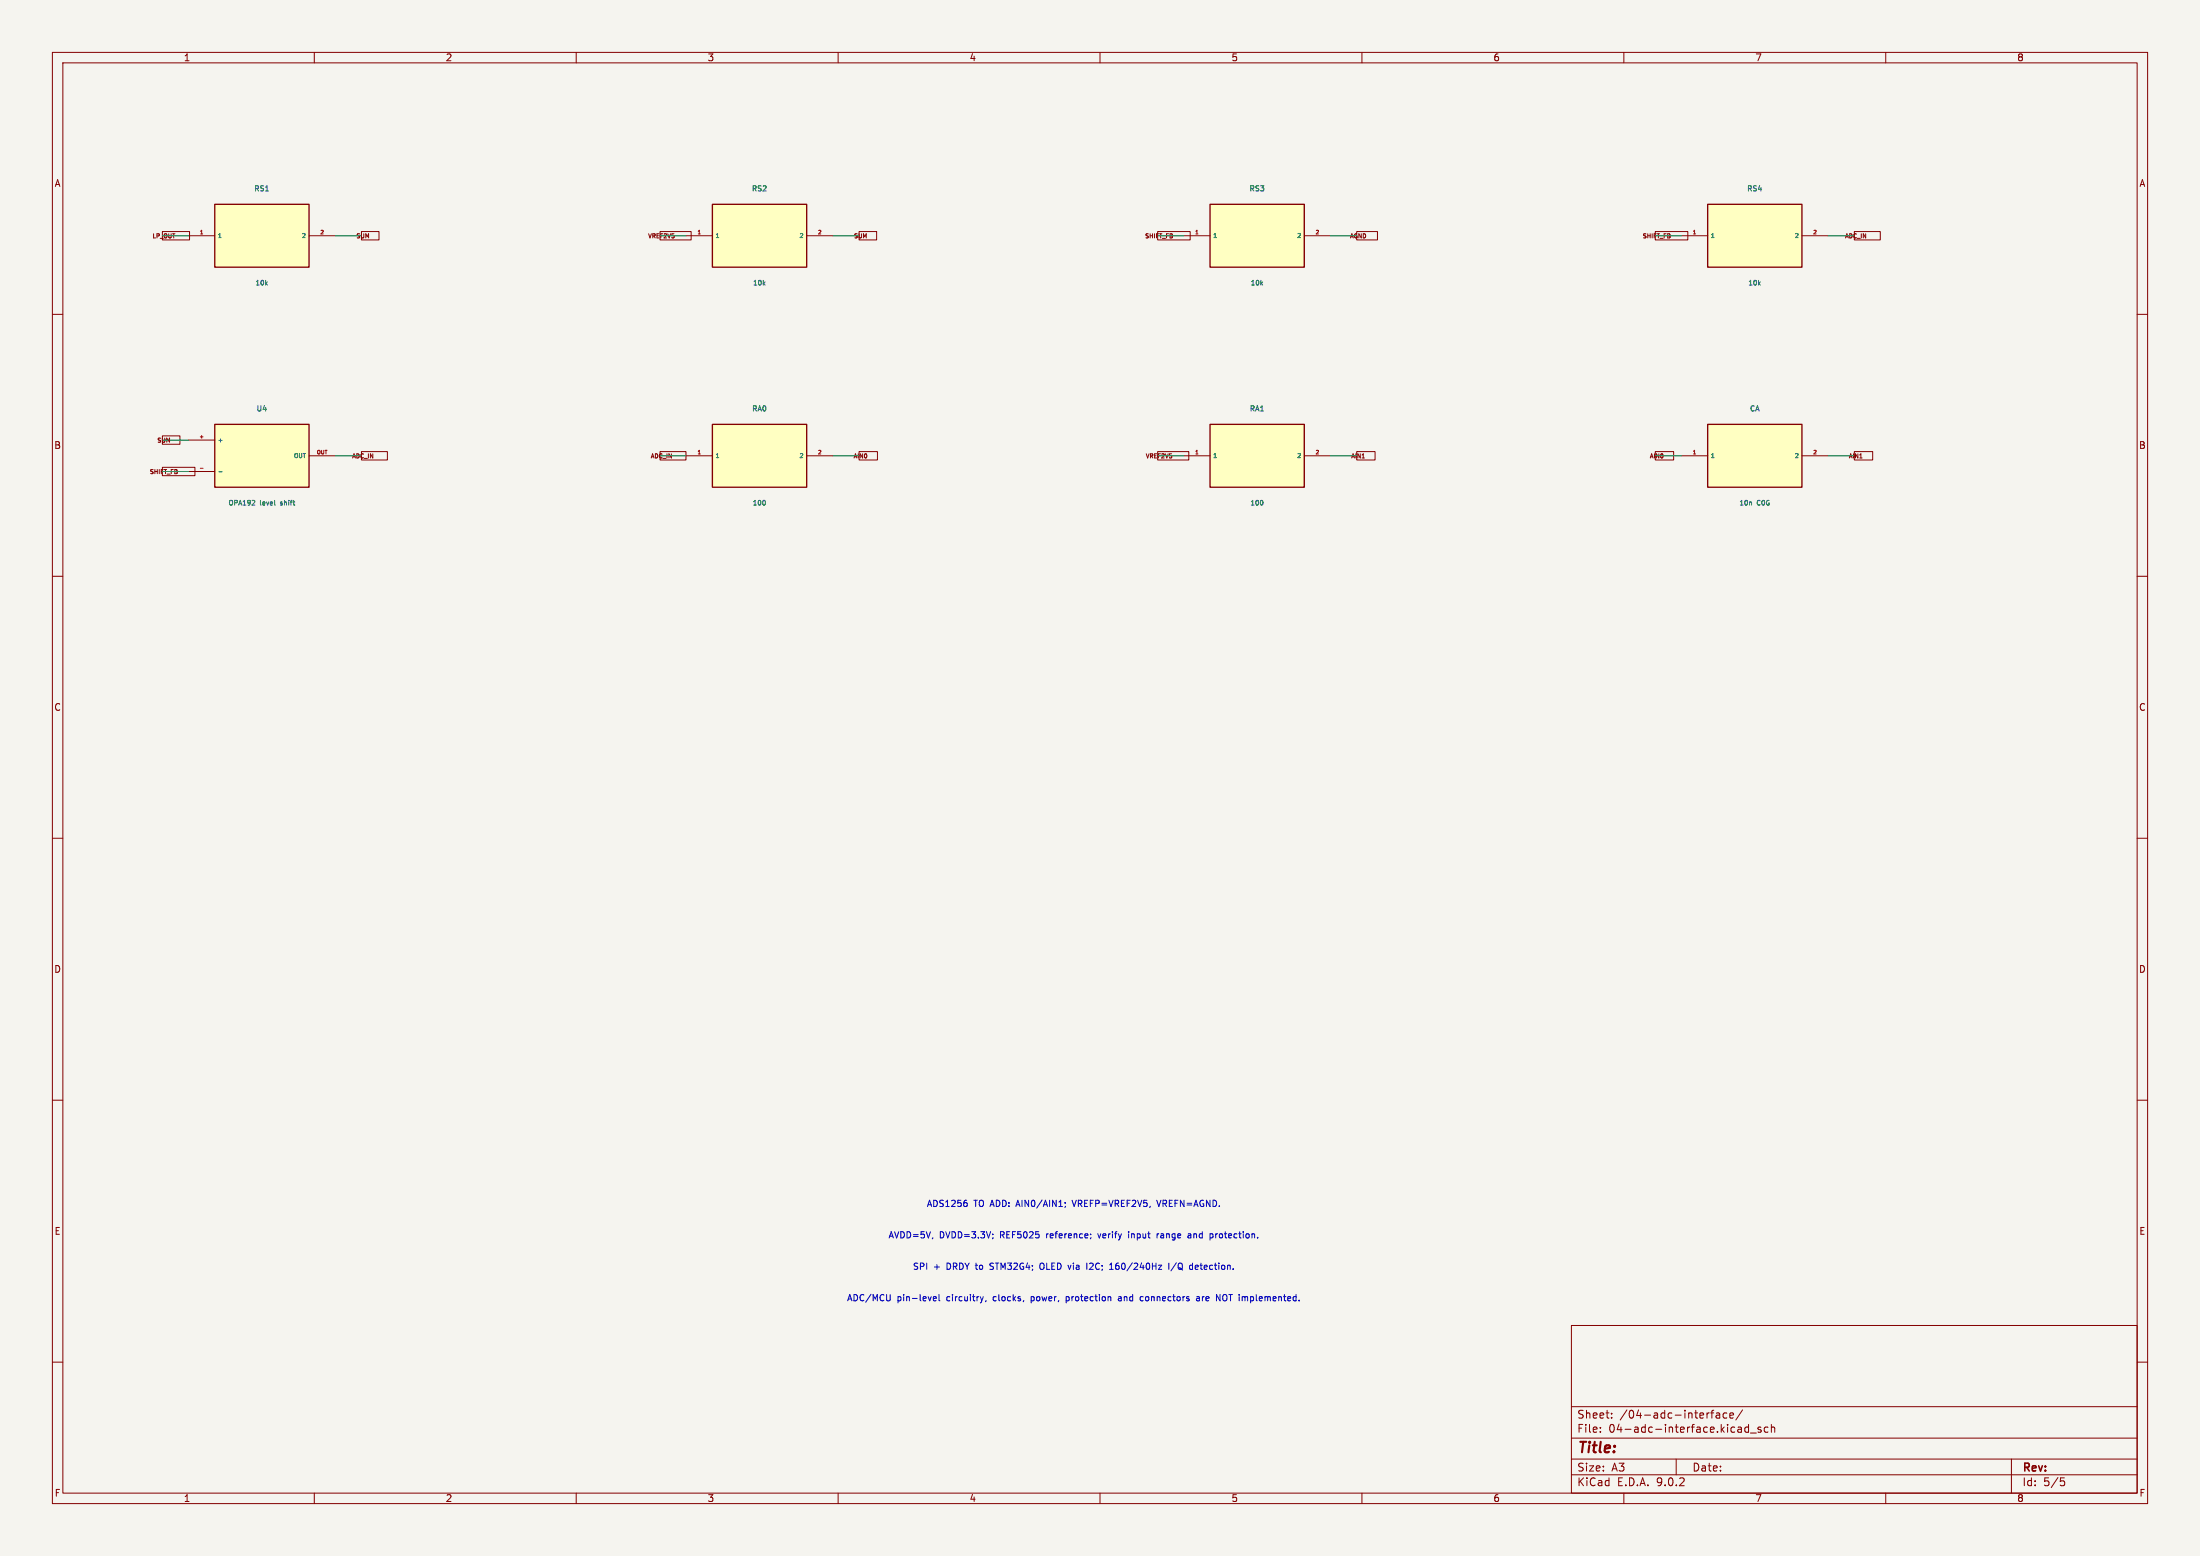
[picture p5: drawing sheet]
(kicad_sch (version 20250114) (generator "eeschema") (paper "A3")
(lib_symbols (symbol "Draft:R" (pin_names (offset 0.5)) (in_bom yes) (on_board yes)
(property "Reference" "U" (at 0 9 0) (effects (font (size 1 1))))
(property "Value" "R" (at 0 7 0) (effects (font (size 1 1))))
(symbol "R_0_1" (rectangle (start -9 6) (end 9 -6) (stroke (width 0.254) (type default)) (fill (type background))))
(symbol "R_1_1"
(pin passive line (at -14 0 0) (length 5) (name "1" (effects (font (size 0.8 0.8)))) (number "1" (effects (font (size 0.7 0.7)))))
(pin passive line (at 14 0 180) (length 5) (name "2" (effects (font (size 0.8 0.8)))) (number "2" (effects (font (size 0.7 0.7)))))))(symbol "Draft:C" (pin_names (offset 0.5)) (in_bom yes) (on_board yes)
(property "Reference" "U" (at 0 9 0) (effects (font (size 1 1))))
(property "Value" "C" (at 0 7 0) (effects (font (size 1 1))))
(symbol "C_0_1" (rectangle (start -9 6) (end 9 -6) (stroke (width 0.254) (type default)) (fill (type background))))
(symbol "C_1_1"
(pin passive line (at -14 0 0) (length 5) (name "1" (effects (font (size 0.8 0.8)))) (number "1" (effects (font (size 0.7 0.7)))))
(pin passive line (at 14 0 180) (length 5) (name "2" (effects (font (size 0.8 0.8)))) (number "2" (effects (font (size 0.7 0.7)))))))(symbol "Draft:OP" (pin_names (offset 0.5)) (in_bom yes) (on_board yes)
(property "Reference" "U" (at 0 9 0) (effects (font (size 1 1))))
(property "Value" "OP" (at 0 7 0) (effects (font (size 1 1))))
(symbol "OP_0_1" (rectangle (start -9 6) (end 9 -6) (stroke (width 0.254) (type default)) (fill (type background))))
(symbol "OP_1_1"
(pin passive line (at -14 3 0) (length 5) (name "+" (effects (font (size 0.8 0.8)))) (number "+" (effects (font (size 0.7 0.7)))))
(pin passive line (at -14 -3 0) (length 5) (name "-" (effects (font (size 0.8 0.8)))) (number "-" (effects (font (size 0.7 0.7)))))
(pin passive line (at 14 0 180) (length 5) (name "OUT" (effects (font (size 0.8 0.8)))) (number "OUT" (effects (font (size 0.7 0.7)))))))(symbol "Draft:INA" (pin_names (offset 0.5)) (in_bom yes) (on_board yes)
(property "Reference" "U" (at 0 9 0) (effects (font (size 1 1))))
(property "Value" "INA" (at 0 7 0) (effects (font (size 1 1))))
(symbol "INA_0_1" (rectangle (start -9 6) (end 9 -6) (stroke (width 0.254) (type default)) (fill (type background))))
(symbol "INA_1_1"
(pin passive line (at -14 4 0) (length 5) (name "IN+" (effects (font (size 0.8 0.8)))) (number "IN+" (effects (font (size 0.7 0.7)))))
(pin passive line (at -14 0 0) (length 5) (name "IN-" (effects (font (size 0.8 0.8)))) (number "IN-" (effects (font (size 0.7 0.7)))))
(pin passive line (at -14 -4 0) (length 5) (name "RG1" (effects (font (size 0.8 0.8)))) (number "RG1" (effects (font (size 0.7 0.7)))))
(pin passive line (at 14 4 180) (length 5) (name "OUT" (effects (font (size 0.8 0.8)))) (number "OUT" (effects (font (size 0.7 0.7)))))
(pin passive line (at 14 0 180) (length 5) (name "REF" (effects (font (size 0.8 0.8)))) (number "REF" (effects (font (size 0.7 0.7)))))
(pin passive line (at 14 -4 180) (length 5) (name "RG2" (effects (font (size 0.8 0.8)))) (number "RG2" (effects (font (size 0.7 0.7)))))))(symbol "Draft:PORT" (pin_names (offset 0.5)) (in_bom yes) (on_board yes)
(property "Reference" "U" (at 0 9 0) (effects (font (size 1 1))))
(property "Value" "PORT" (at 0 7 0) (effects (font (size 1 1))))
(symbol "PORT_0_1" (rectangle (start -9 6) (end 9 -6) (stroke (width 0.254) (type default)) (fill (type background))))
(symbol "PORT_1_1"
(pin passive line (at -14 0 0) (length 5) (name "PIN" (effects (font (size 0.8 0.8)))) (number "PIN" (effects (font (size 0.7 0.7))))))))
(symbol (lib_id "Draft:R") (at 50 45 0) (unit 1) (in_bom yes) (on_board yes) (dnp no) (property "Reference" "RS1" (at 50 36 0) (effects (font (size 1 1)))) (property "Value" "10k" (at 50 54 0) (effects (font (size 0.9 0.9)))))
(wire (pts (xy 36 45) (xy 31 45)) (stroke (width 0) (type default)))
(global_label "LP_OUT" (shape passive) (at 31 45 0) (effects (font (size 0.8 0.8))))
(wire (pts (xy 64 45) (xy 69 45)) (stroke (width 0) (type default)))
(global_label "SUM" (shape passive) (at 69 45 180) (effects (font (size 0.8 0.8))))
(symbol (lib_id "Draft:R") (at 145 45 0) (unit 1) (in_bom yes) (on_board yes) (dnp no) (property "Reference" "RS2" (at 145 36 0) (effects (font (size 1 1)))) (property "Value" "10k" (at 145 54 0) (effects (font (size 0.9 0.9)))))
(wire (pts (xy 131 45) (xy 126 45)) (stroke (width 0) (type default)))
(global_label "VREF2V5" (shape passive) (at 126 45 0) (effects (font (size 0.8 0.8))))
(wire (pts (xy 159 45) (xy 164 45)) (stroke (width 0) (type default)))
(global_label "SUM" (shape passive) (at 164 45 180) (effects (font (size 0.8 0.8))))
(symbol (lib_id "Draft:R") (at 240 45 0) (unit 1) (in_bom yes) (on_board yes) (dnp no) (property "Reference" "RS3" (at 240 36 0) (effects (font (size 1 1)))) (property "Value" "10k" (at 240 54 0) (effects (font (size 0.9 0.9)))))
(wire (pts (xy 226 45) (xy 221 45)) (stroke (width 0) (type default)))
(global_label "SHIFT_FB" (shape passive) (at 221 45 0) (effects (font (size 0.8 0.8))))
(wire (pts (xy 254 45) (xy 259 45)) (stroke (width 0) (type default)))
(global_label "AGND" (shape passive) (at 259 45 180) (effects (font (size 0.8 0.8))))
(symbol (lib_id "Draft:R") (at 335 45 0) (unit 1) (in_bom yes) (on_board yes) (dnp no) (property "Reference" "RS4" (at 335 36 0) (effects (font (size 1 1)))) (property "Value" "10k" (at 335 54 0) (effects (font (size 0.9 0.9)))))
(wire (pts (xy 321 45) (xy 316 45)) (stroke (width 0) (type default)))
(global_label "SHIFT_FB" (shape passive) (at 316 45 0) (effects (font (size 0.8 0.8))))
(wire (pts (xy 349 45) (xy 354 45)) (stroke (width 0) (type default)))
(global_label "ADC_IN" (shape passive) (at 354 45 180) (effects (font (size 0.8 0.8))))
(symbol (lib_id "Draft:OP") (at 50 87 0) (unit 1) (in_bom yes) (on_board yes) (dnp no) (property "Reference" "U4" (at 50 78 0) (effects (font (size 1 1)))) (property "Value" "OPA192 level shift" (at 50 96 0) (effects (font (size 0.9 0.9)))))
(wire (pts (xy 36 84) (xy 31 84)) (stroke (width 0) (type default)))
(global_label "SUM" (shape passive) (at 31 84 0) (effects (font (size 0.8 0.8))))
(wire (pts (xy 36 90) (xy 31 90)) (stroke (width 0) (type default)))
(global_label "SHIFT_FB" (shape passive) (at 31 90 0) (effects (font (size 0.8 0.8))))
(wire (pts (xy 64 87) (xy 69 87)) (stroke (width 0) (type default)))
(global_label "ADC_IN" (shape passive) (at 69 87 180) (effects (font (size 0.8 0.8))))
(symbol (lib_id "Draft:R") (at 145 87 0) (unit 1) (in_bom yes) (on_board yes) (dnp no) (property "Reference" "RA0" (at 145 78 0) (effects (font (size 1 1)))) (property "Value" "100" (at 145 96 0) (effects (font (size 0.9 0.9)))))
(wire (pts (xy 131 87) (xy 126 87)) (stroke (width 0) (type default)))
(global_label "ADC_IN" (shape passive) (at 126 87 0) (effects (font (size 0.8 0.8))))
(wire (pts (xy 159 87) (xy 164 87)) (stroke (width 0) (type default)))
(global_label "AIN0" (shape passive) (at 164 87 180) (effects (font (size 0.8 0.8))))
(symbol (lib_id "Draft:R") (at 240 87 0) (unit 1) (in_bom yes) (on_board yes) (dnp no) (property "Reference" "RA1" (at 240 78 0) (effects (font (size 1 1)))) (property "Value" "100" (at 240 96 0) (effects (font (size 0.9 0.9)))))
(wire (pts (xy 226 87) (xy 221 87)) (stroke (width 0) (type default)))
(global_label "VREF2V5" (shape passive) (at 221 87 0) (effects (font (size 0.8 0.8))))
(wire (pts (xy 254 87) (xy 259 87)) (stroke (width 0) (type default)))
(global_label "AIN1" (shape passive) (at 259 87 180) (effects (font (size 0.8 0.8))))
(symbol (lib_id "Draft:C") (at 335 87 0) (unit 1) (in_bom yes) (on_board yes) (dnp no) (property "Reference" "CA" (at 335 78 0) (effects (font (size 1 1)))) (property "Value" "10n C0G" (at 335 96 0) (effects (font (size 0.9 0.9)))))
(wire (pts (xy 321 87) (xy 316 87)) (stroke (width 0) (type default)))
(global_label "AIN0" (shape passive) (at 316 87 0) (effects (font (size 0.8 0.8))))
(wire (pts (xy 349 87) (xy 354 87)) (stroke (width 0) (type default)))
(global_label "AIN1" (shape passive) (at 354 87 180) (effects (font (size 0.8 0.8))))
(text "ADS1256 TO ADD: AIN0/AIN1; VREFP=VREF2V5, VREFN=AGND." (at 205 230 0) (effects (font (size 1.2 1.2))))
(text "AVDD=5V, DVDD=3.3V; REF5025 reference; verify input range and protection." (at 205 236 0) (effects (font (size 1.2 1.2))))
(text "SPI + DRDY to STM32G4; OLED via I2C; 160/240Hz I/Q detection." (at 205 242 0) (effects (font (size 1.2 1.2))))
(text "ADC/MCU pin-level circuitry, clocks, power, protection and connectors are NOT implemented." (at 205 248 0) (effects (font (size 1.2 1.2)))))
